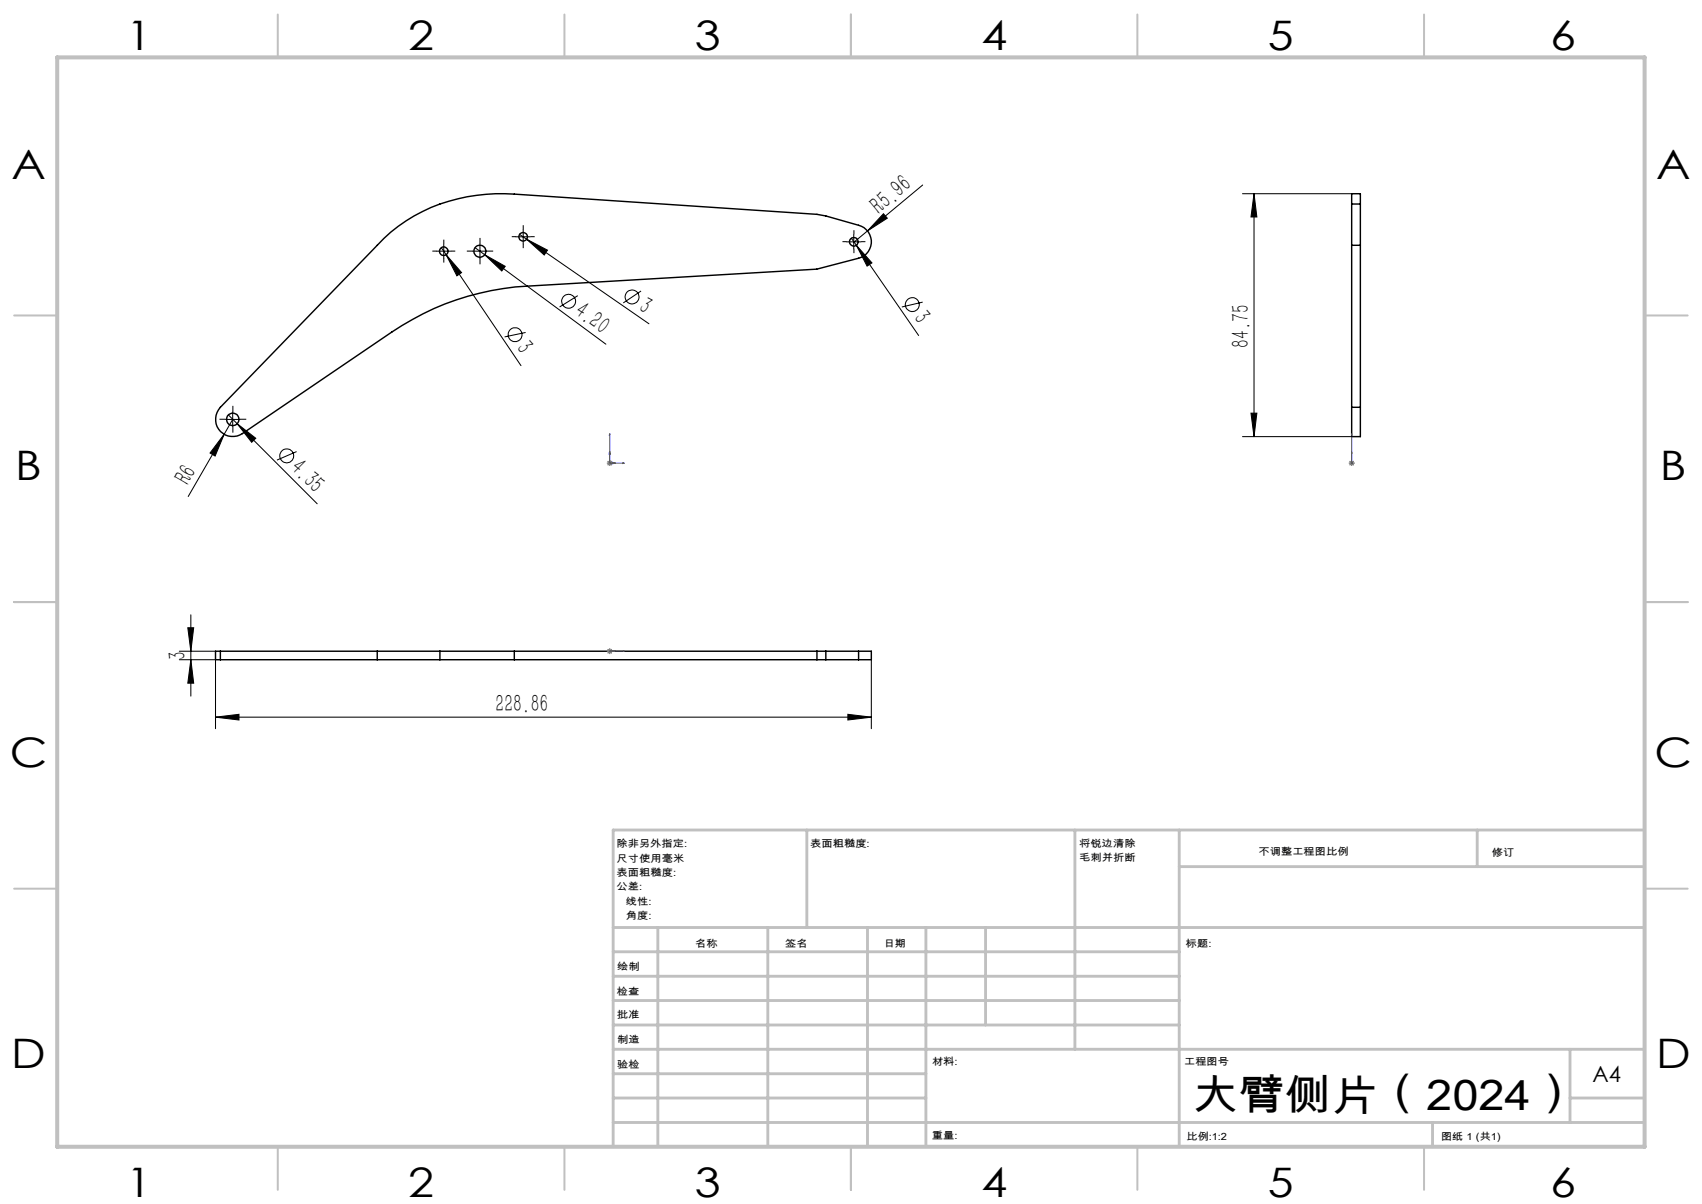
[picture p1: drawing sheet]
<svg xmlns="http://www.w3.org/2000/svg" width="297mm" height="210mm" viewBox="0 0 297 210" stroke-linecap="round" stroke-linejoin="round" font-family="sans-serif">
<g fill="none" stroke="#000" stroke-width=".25">
<path d="M235.9 35.6v7.2M235.9 35.6v-1.8h1.5v1.8M235.9 35.6h1.5M237.4 35.6v7.2M67 41.6a29.6 29.6 0 0 1 22.7-7.7l52.9 3.5 1.5 .3 5.7 1.6a2.97 2.97 0 0 1 2.3 2.9 2.97 2.97 0 0 1-2.3 2.8l-7.3 1.9-50.5 3a46.6 46.6 0 0 0-23.6 8l-26.1 17.7a3 3 0 0 1-4-.5 3 3 0 0 1 .2-4.1zM235.9 42.8h1.5M235.9 42.8v28.2M237.4 42.8v28.2M235.9 71v5.2h1.5v-5.2M235.9 71h1.5M38.5 113.6h-.9v1.5h.9M38.5 115.1h27.3"/>
<path d="M38.5 113.6h27.3M38.5 113.6v1.5M65.8 115.1h11M65.8 113.6h11M65.8 113.6v1.5M76.8 115.1h12.9M76.8 113.6h12.9M76.8 113.6v1.5M89.7 113.6v1.5M89.7 115.1h60.1M89.7 113.6h60.1M142.6 113.6v1.5"/>
<path d="M144.1 113.6v1.5M149.8 113.6h2.2v1.5h-2.2M149.8 113.6v1.5"/>
<circle cx="77.4" cy="43.8" r=".75"/>
<circle cx="83.7" cy="43.8" r="1.06"/>
<circle cx="91.3" cy="41.3" r=".74"/>
<circle cx="149" cy="42.2" r=".75"/>
<circle cx="40.6" cy="73.2" r="1.08"/>
</g>
<g fill="none" stroke="#000" stroke-width=".18">
<path d="M154.2 37.3l.6 .8-3.4 2.2zM161 32.3l-11.9 9.9M216.8 33.8h19.1M218.8 33.8l.5 4h-1zM218.8 33.8v42.4M76.2 43.8h2.5M77 43.2l.9 1.2M77.4 42.6v2.5M77.9 44.4l2.6 3.1-.8 .6zM77.9 44.4l13 19.4M82.5 43.8h2.5M82.9 43.2l1.7 1.2"/>
<path d="M83.7 42.6v2.5M84.6 44.4l3.6 2.1-.6 .8zM84.6 44.4l21.1 15.6M90 41.3h2.5M90.7 40.9l1.2 .8M91.3 40v2.5M91.7 58l-3.6 .8M91.9 41.7l3.6 1.9-.5 .9zM91.9 41.7l21.3 14.8M100.8 51.6l-3.2 1.9M111.9 50.8l-3.1 2M147.7 42.2h2.5"/>
<path d="M148.6 41.5l.8 1.3M149 40.9v2.5M149.4 42.8l2.8 3.1-.9 .5zM149.4 42.8l10.9 15.7M161 52.7l-3.6 .8M39.1 75.7l-1.6 3.8-.8-.5zM39.1 75.7l-6.3 10.9M39.4 73.2h2.5M39.9 72.4l15.5 15.5M40.6 71.9v2.5M40.6 73.2l-1.5 2.5M41.4 73.9l3.2 2.5-.7 .7z"/>
<path d="M51.8 78.8l-3.5 1.4M216.8 76.2h19.1M218.3 72.1h1l-.5 4.1zM31.3 113.6h6.3M31.3 115.1h6.3v12M32.8 109.5h1l-.5 4.1zM33.3 115.1l.5 4.1h-1zM33.3 107.2v14.2M152 115.1v12M37.6 125.1l4.1-.5v1zM37.6 125.1h114.4M148 124.6l4 .5-4 .5z"/>
<circle cx="89.9" cy="58.4" r="1.2"/>
<circle cx="99.2" cy="52.6" r="1.21"/>
<circle cx="110.3" cy="51.8" r="1.21"/>
<circle cx="159.2" cy="53.1" r="1.21"/>
<circle cx="50" cy="79.5" r="1.21"/>
</g>
<g fill="none" stroke="#00f" stroke-width=".18">
<path d="M106.4 75.6l.1 .3h-.2zM106.4 78.7l.1 .5h-.2zM106.4 75.6v5.2h2.6M235.9 78.7v.5v-.5M235.9 75.6v.3v-.3M235.9 75.6v5.2M106.9 80.6l.5 .2-.5 .1zM108.7 80.7l.3 .1h-.3zM235.9 80.6v.3zM235.9 80.7v.1zM235.9 80.8h.1M106.3 113.6h.2z"/>
<path d="M106.4 113.6h.1M106.4 113.6h2.6M107.4 113.6h-.5h.5M109 113.6h-.3h.3"/>
</g>
<path d="M105.9 80.8h1M106 80.4l.8 .7M106.4 80.3v1M106.8 80.4l-.8 .7M235.4 80.8h1M235.5 80.4l.7 .7M235.9 80.3v1M236.2 80.4l-.7 .7M105.9 113.6h1M106 113.2l.8 .7M106.4 113.1v1M106.8 113.2l-.8 .7" fill="none" stroke="#808080" stroke-width=".18"/>
<g fill="none" stroke="#000" stroke-width=".18" stroke-dasharray="30.5 1.3 1.3 1.3" stroke-linecap="butt">
<path d="M76.2 43.8h-.8M77.4 42.5v-.7M77.4 45v.8M78.7 43.8h.7M82.5 43.8h-1M83.8 42.5v-1M83.8 45v1.1M85 43.8h1.1M90.1 41.3h-.8M91.3 40v-.7M91.3 42.5v.8M92.6 41.3h.7"/>
<path d="M147.8 42.2h-.8M149 40.9v-.7M149 43.4v.8M150.3 42.2h.7M39.4 73.1h-1.1M40.6 71.9v-1.1M40.6 74.4v1.1M41.9 73.1h1.1"/>
</g>
<g fill="none" stroke="#c0c0c0" stroke-width=".35">
<path d="M48.5 2.5v7.5M98.5 2.5v7.5M148.5 2.5v7.5M198.5 2.5v7.5M248.5 2.5v7.5M2.5 55h7.5M287 55h7.5M2.5 105h7.5M287 105h7.5M2.5 155h7.5M287 155h7.5M48.5 200v7.5"/>
<path d="M98.5 200v7.5M148.5 200v7.5M198.5 200v7.5M248.5 200v7.5"/>
</g>
<g fill="none" stroke="#c0c0c0" stroke-width=".5">
<path d="M140.8 144.8v17M187.6 144.8v38.2M205.8 144.8v55.2M205.8 151.2h81.2M257.8 144.8v6.4M287 144.8h-180v55.2M107 161.8h180M107 178.8h98.8M107 174.5h98.8M107 170.3h98.8M107 166h98.8M114.8 161.8v38.2"/>
<path d="M134 161.8v38.2M151.4 161.8v38.2M161.6 161.8v38.2M172 161.8v17M107 195.8h180M107 191.5h54.6M107 187.3h54.6M107 183h180M250 195.8v4.2M274 191.5h13M274 183v12.8"/>
</g>
<path d="M10 10h277v190h-277z" fill="none" stroke="#c0c0c0" stroke-width=".7"/>
<g fill="#00f">
<path d="M108.7 80.7l.3 .1h-.3zM106.4 75.6l.1 .3h-.2z"/>
<path d="M106.9 80.6l.5 .2-.5 .1zM106.4 78.7l.1 .5h-.2zM108.7 113.6h.3zM106.3 113.6h.2z"/>
<path d="M235.9 80.6v.3zM235.9 78.7v.5z"/>
<path d="M106.9 113.6h.5zM106.3 113.6h.2zM235.9 80.7v.1zM235.9 75.6v.3z"/>
</g>
<g fill="#000">
<path d="M77.9 44.4l2.6 3.1-.8 .6zM84.6 44.4l3.6 2.1-.6 .8zM91.9 41.7l3.6 1.9-.5 .9zM149.4 42.8l2.8 3.1-.9 .5zM154.2 37.3l.6 .8-3.4 2.2zM39.1 75.7l-1.6 3.8-.8-.5zM41.4 73.9l3.2 2.5-.7 .7z"/>
<path d="M218.8 33.8l.5 4h-1zM218.3 72.1h1l-.5 4.1z"/>
<path d="M32.8 109.5h1l-.5 4.1zM33.3 115.1l.5 4.1h-1z"/>
<path d="M37.6 125.1l4.1-.5v1zM148 124.6l4 .5-4 .5z"/>
</g>
<text font-size="7.4" x="208" y="193.5">大臂侧片（2024）</text>
<g font-size="7.1">
<text x="22" y="8.7">1</text>
<text x="71.2" y="8.7">2</text>
<text x="121.2" y="8.7">3</text>
<text x="171.2" y="8.7">4</text>
<text x="221.2" y="8.7">5</text>
<text x="270.5" y="8.7">6</text>
<text x="2" y="31.2">A</text>
<text x="289" y="31.2">A</text>
<text x="2.7" y="83.7">B</text>
<text x="289.7" y="83.7">B</text>
<text x="1.7" y="133.7">C</text>
<text x="288.7" y="133.7">C</text>
<text x="2" y="186.2">D</text>
<text x="289" y="186.2">D</text>
<text x="22" y="208.7">1</text>
<text x="71.2" y="208.7">2</text>
<text x="121.2" y="208.7">3</text>
<text x="171.2" y="208.7">4</text>
<text x="221.2" y="208.7">5</text>
<text x="270.5" y="208.7">6</text>
</g>
<g font-size="4.4">
<text x="153.4" y="37.5" transform="rotate(-40 153.4 37.5)">R5.96</text>
<text x="111.2" y="54" transform="rotate(35 111.2 54)">3</text>
<text x="100.1" y="54.8" transform="rotate(36 100.1 54.8)">4.20</text>
<text x="159.3" y="55.5" transform="rotate(55 159.3 55.5)">3</text>
<text x="89.9" y="60.7" transform="rotate(56 89.9 60.7)">3</text>
<text x="218" y="60.7" transform="rotate(-90 218 60.7)">84.75</text>
<text x="50.5" y="81.8" transform="rotate(45 50.5 81.8)">4.35</text>
<text x="32.9" y="84.9" transform="rotate(-60 32.9 84.9)">R6</text>
<text x="32.4" y="115" transform="rotate(-90 32.4 115)">3</text>
<text x="86.5" y="124.2">228.86</text>
</g>
<text font-size="3.9" x="277.9" y="188.8">A4</text>
<g font-size="1.7">
<text x="107.6" y="147.8">除非另外指定:</text>
<text x="141.4" y="147.8">表面粗糙度:</text>
<text x="188.3" y="147.7">将锐边清除</text>
<text x="219.6" y="149.2">不调整工程图比例</text>
<text x="260.3" y="149.4">修订</text>
<text x="107.6" y="150.3">尺寸使用毫米</text>
<text x="107.6" y="152.8">表面粗糙度:</text>
<text x="107.6" y="155.3">公差:</text>
<text x="188.3" y="150.2">毛刺并折断</text>
<text x="109.2" y="160.3">角度:</text>
<text x="109.2" y="157.8">线性:</text>
<text x="121.3" y="165.2">名称</text>
<text x="137" y="165.1">签名</text>
<text x="154.2" y="165.1">日期</text>
<text x="207" y="165.1">标题:</text>
<text x="107.6" y="173.5">检查</text>
<text x="107.7" y="169.3">绘制</text>
<text x="107.6" y="177.5">批准</text>
<text x="107.7" y="182">制造</text>
<text x="162.6" y="185.7">材料:</text>
<text x="206.6" y="185.7">工程图号</text>
<text x="107.7" y="186.3">验检</text>
<text x="162.6" y="198.7">重量:</text>
<text x="207.1" y="198.8">比例:1:2</text>
<text x="251.5" y="198.8">图纸 1 (共1)</text>
</g>
</svg>
